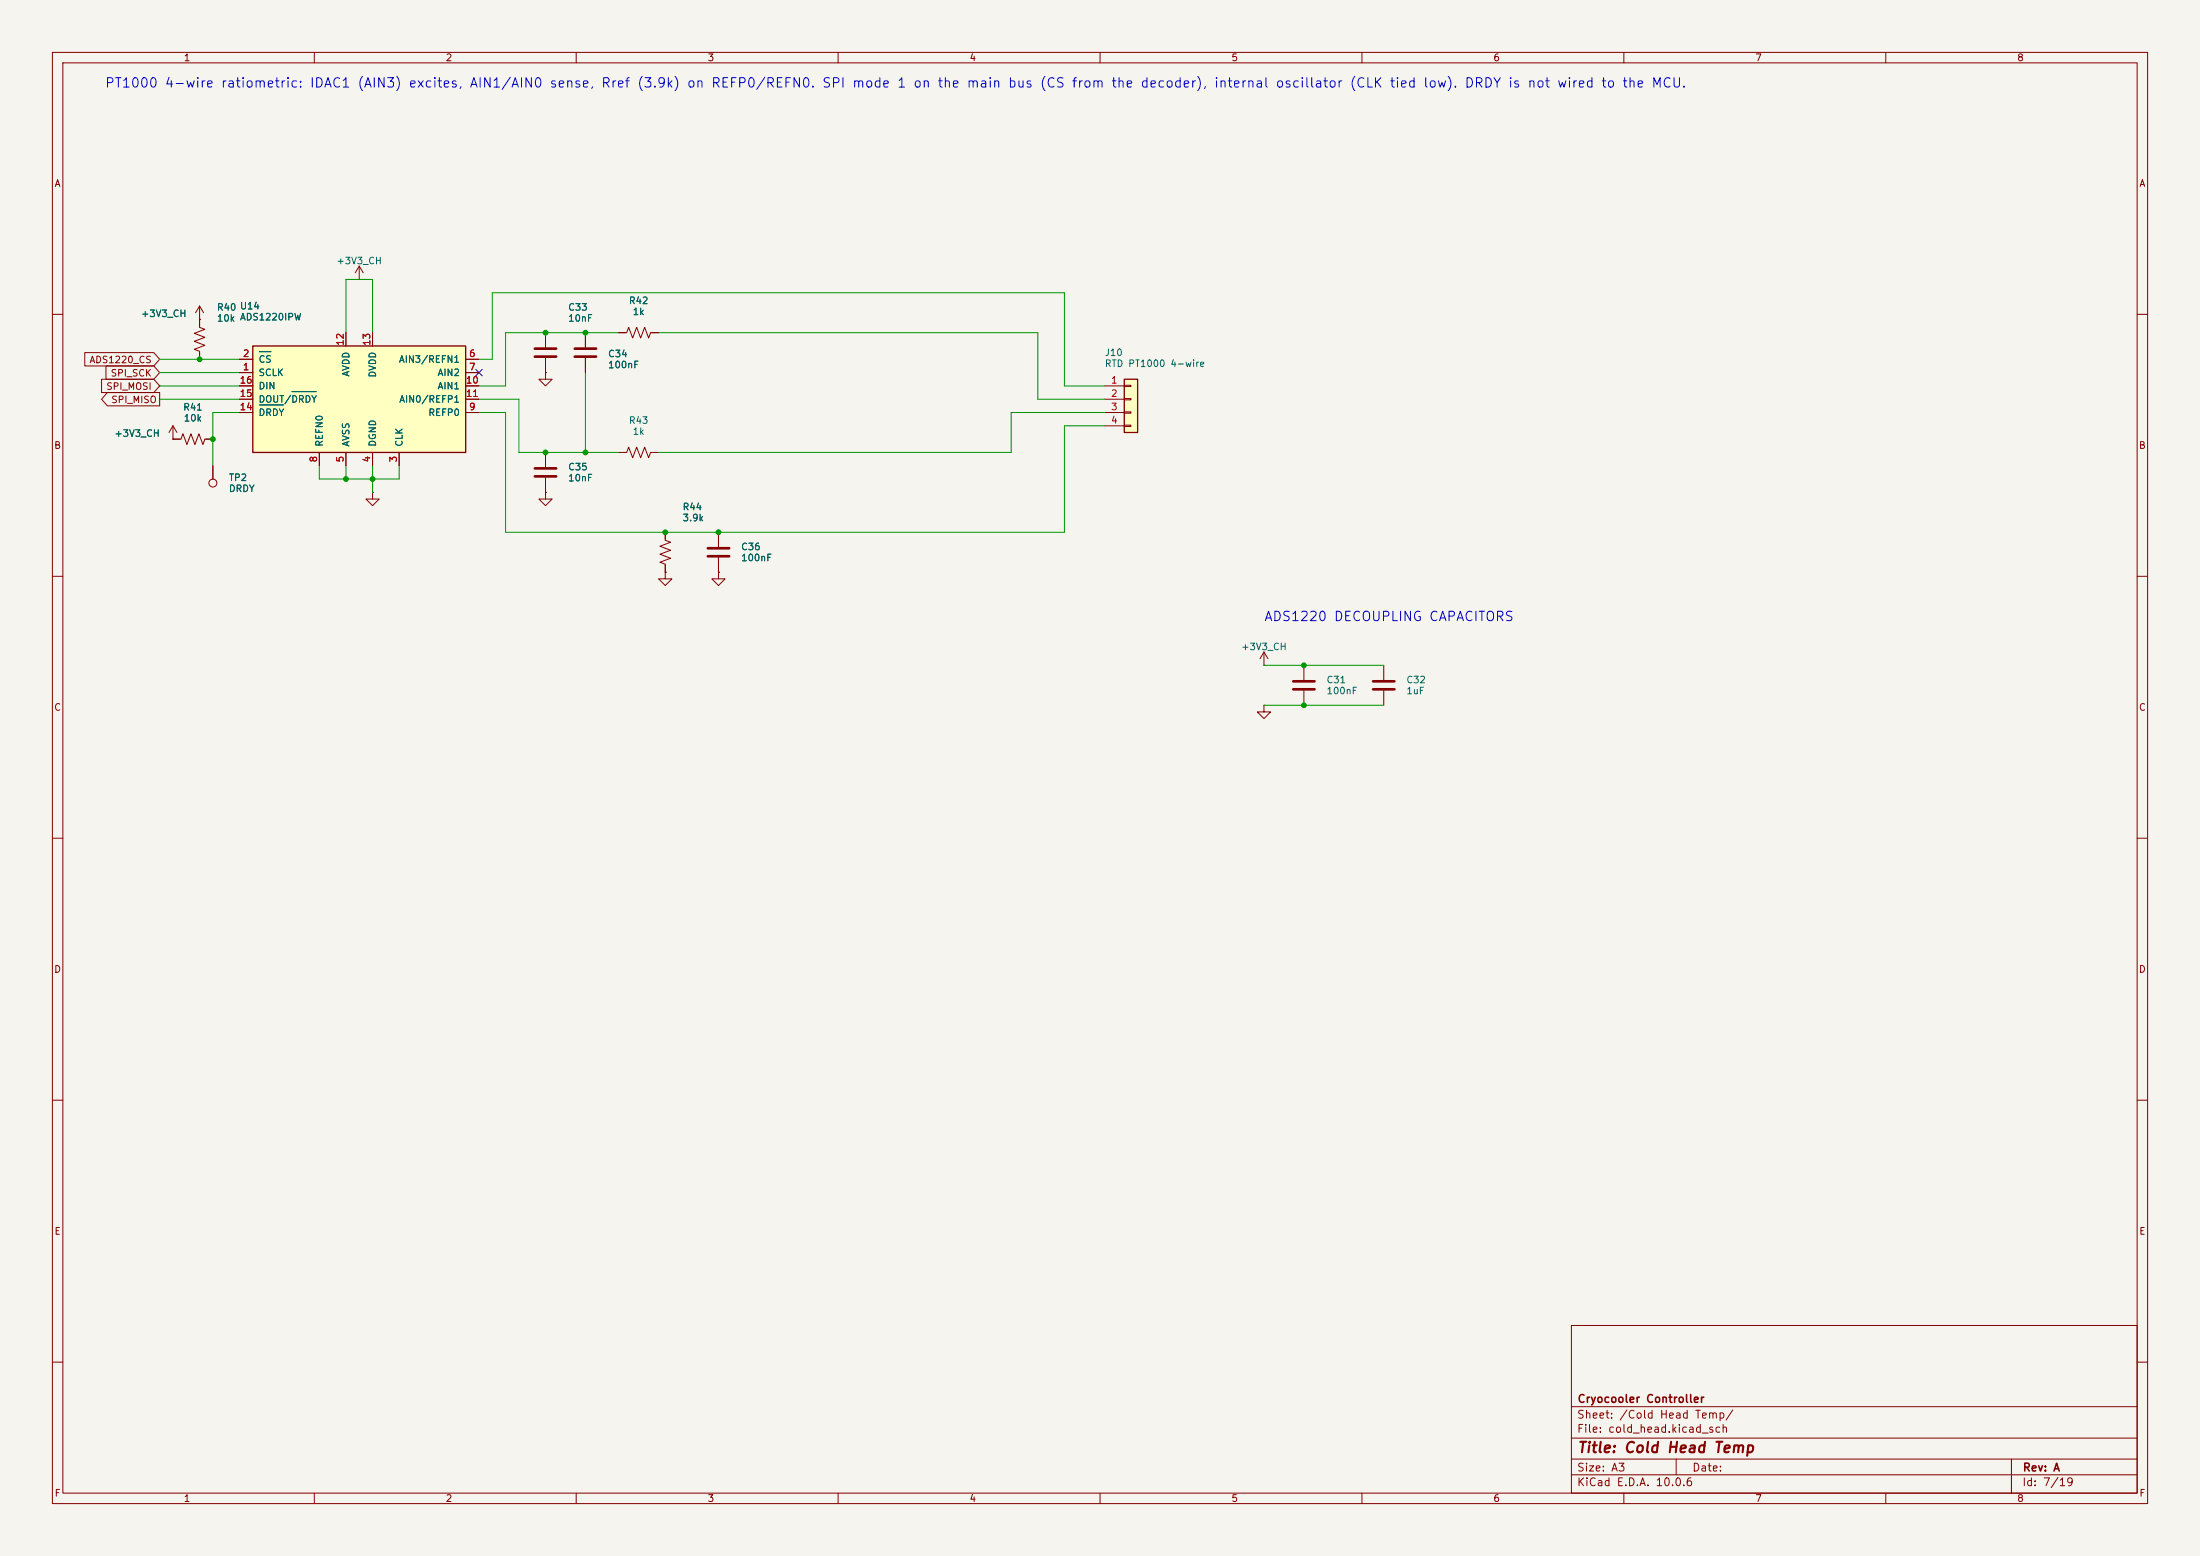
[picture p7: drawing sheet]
(kicad_sch
 (version 20260306)
 (generator "eeschema")
 (generator_version "10.0")
 (paper "A3")
 (title_block
  (title "Cold Head Temp")
  (rev "A")
  (company "Cryocooler Controller"))
 (lib_symbols
  (symbol "Connector:TestPoint"
   (pin_numbers (hide yes))
   (pin_names
    (offset 0.762) (hide yes)) (exclude_from_sim no) (in_bom yes) (on_board yes)
   (in_pos_files yes)
   (duplicate_pin_numbers_are_jumpers no)
   (property "Reference" "TP" (at 0 6.858 0) (show_name no) (do_not_autoplace no) (effects (font (size 1.27 1.27))))
   (property "Value" "TestPoint" (at 0 5.08 0) (show_name no) (do_not_autoplace no) (effects (font (size 1.27 1.27))))
   (property "Footprint" "" (at 5.08 0 0) (show_name no) (do_not_autoplace no) (hide yes) (effects (font (size 1.27 1.27))))
   (property "Datasheet" "" (at 5.08 0 0) (show_name no) (do_not_autoplace no) (hide yes) (effects (font (size 1.27 1.27))))
   (property "Description" "test point" (at 0 0 0) (show_name no) (do_not_autoplace no) (hide yes) (effects (font (size 1.27 1.27))))
   (symbol "TestPoint_0_1"
    (circle (center 0 3.302) (radius 0.762) (stroke (width 0) (type default)) (fill (type none))))
   (symbol "TestPoint_1_1"
    (pin passive line (at 0 0 90) (length 2.54) (name "1" (effects (font (size 1.27 1.27)))) (number "1" (effects (font (size 1.27 1.27))))))
   (embedded_fonts no))
  (symbol "Connector_Generic:Conn_01x04"
   (pin_names
    (offset 1.016) (hide yes)) (exclude_from_sim no) (in_bom yes) (on_board yes)
   (in_pos_files yes)
   (duplicate_pin_numbers_are_jumpers no)
   (property "Reference" "J" (at 0 5.08 0) (show_name no) (do_not_autoplace no) (effects (font (size 1.27 1.27))))
   (property "Value" "Conn_01x04" (at 0 -7.62 0) (show_name no) (do_not_autoplace no) (effects (font (size 1.27 1.27))))
   (property "Footprint" "" (at 0 0 0) (show_name no) (do_not_autoplace no) (hide yes) (effects (font (size 1.27 1.27))))
   (property "Datasheet" "" (at 0 0 0) (show_name no) (do_not_autoplace no) (hide yes) (effects (font (size 1.27 1.27))))
   (property "Description" "Generic connector, single row, 01x04, script generated (kicad-library-utils/schlib/autogen/connector/)" (at 0 0 0) (show_name no) (do_not_autoplace no) (hide yes) (effects (font (size 1.27 1.27))))
   (symbol "Conn_01x04_1_1"
    (rectangle (start -1.27 3.81) (end 1.27 -6.35) (stroke (width 0.254) (type default)) (fill (type background)))
    (rectangle (start -1.27 2.667) (end 0 2.413) (stroke (width 0.1524) (type default)) (fill (type none)))
    (rectangle (start -1.27 0.127) (end 0 -0.127) (stroke (width 0.1524) (type default)) (fill (type none)))
    (rectangle (start -1.27 -2.413) (end 0 -2.667) (stroke (width 0.1524) (type default)) (fill (type none)))
    (rectangle (start -1.27 -4.953) (end 0 -5.207) (stroke (width 0.1524) (type default)) (fill (type none)))
    (pin passive line (at -5.08 2.54 0) (length 3.81) (name "Pin_1" (effects (font (size 1.27 1.27)))) (number "1" (effects (font (size 1.27 1.27)))))
    (pin passive line (at -5.08 0 0) (length 3.81) (name "Pin_2" (effects (font (size 1.27 1.27)))) (number "2" (effects (font (size 1.27 1.27)))))
    (pin passive line (at -5.08 -2.54 0) (length 3.81) (name "Pin_3" (effects (font (size 1.27 1.27)))) (number "3" (effects (font (size 1.27 1.27)))))
    (pin passive line (at -5.08 -5.08 0) (length 3.81) (name "Pin_4" (effects (font (size 1.27 1.27)))) (number "4" (effects (font (size 1.27 1.27))))))
   (embedded_fonts no))
  (symbol "Device:C"
   (pin_numbers (hide yes))
   (pin_names
    (offset 0.254)) (exclude_from_sim no) (in_bom yes) (on_board yes)
   (in_pos_files yes)
   (duplicate_pin_numbers_are_jumpers no)
   (property "Reference" "C" (at 0.635 2.54 0) (show_name no) (do_not_autoplace no) (effects (font (size 1.27 1.27)) (justify left)))
   (property "Value" "C" (at 0.635 -2.54 0) (show_name no) (do_not_autoplace no) (effects (font (size 1.27 1.27)) (justify left)))
   (property "Footprint" "" (at 0.9652 -3.81 0) (show_name no) (do_not_autoplace no) (hide yes) (effects (font (size 1.27 1.27))))
   (property "Datasheet" "" (at 0 0 0) (show_name no) (do_not_autoplace no) (hide yes) (effects (font (size 1.27 1.27))))
   (property "Description" "Unpolarized capacitor" (at 0 0 0) (show_name no) (do_not_autoplace no) (hide yes) (effects (font (size 1.27 1.27))))
   (symbol "C_0_1"
    (polyline (pts (xy -2.032 0.762) (xy 2.032 0.762)) (stroke (width 0.508) (type default)) (fill (type none)))
    (polyline (pts (xy -2.032 -0.762) (xy 2.032 -0.762)) (stroke (width 0.508) (type default)) (fill (type none))))
   (symbol "C_1_1"
    (pin passive line (at 0 3.81 270) (length 2.794) (name "" (effects (font (size 1.27 1.27)))) (number "1" (effects (font (size 1.27 1.27)))))
    (pin passive line (at 0 -3.81 90) (length 2.794) (name "" (effects (font (size 1.27 1.27)))) (number "2" (effects (font (size 1.27 1.27))))))
   (embedded_fonts no))
  (symbol "Device:R_US"
   (pin_numbers (hide yes))
   (pin_names
    (offset 0)) (exclude_from_sim no) (in_bom yes) (on_board yes)
   (in_pos_files yes)
   (duplicate_pin_numbers_are_jumpers no)
   (property "Reference" "R" (at 2.54 0 90) (show_name no) (do_not_autoplace no) (effects (font (size 1.27 1.27))))
   (property "Value" "R_US" (at -2.54 0 90) (show_name no) (do_not_autoplace no) (effects (font (size 1.27 1.27))))
   (property "Footprint" "" (at 1.016 -0.254 90) (show_name no) (do_not_autoplace no) (hide yes) (effects (font (size 1.27 1.27))))
   (property "Datasheet" "" (at 0 0 0) (show_name no) (do_not_autoplace no) (hide yes) (effects (font (size 1.27 1.27))))
   (property "Description" "Resistor, US symbol" (at 0 0 0) (show_name no) (do_not_autoplace no) (hide yes) (effects (font (size 1.27 1.27))))
   (symbol "R_US_0_1"
    (polyline (pts (xy 0 2.286) (xy 0 2.54)) (stroke (width 0) (type default)) (fill (type none)))
    (polyline (pts (xy 0 2.286) (xy 1.016 1.905) (xy 0 1.524) (xy -1.016 1.143) (xy 0 0.762)) (stroke (width 0) (type default)) (fill (type none)))
    (polyline (pts (xy 0 0.762) (xy 1.016 0.381) (xy 0 0) (xy -1.016 -0.381) (xy 0 -0.762)) (stroke (width 0) (type default)) (fill (type none)))
    (polyline (pts (xy 0 -0.762) (xy 1.016 -1.143) (xy 0 -1.524) (xy -1.016 -1.905) (xy 0 -2.286)) (stroke (width 0) (type default)) (fill (type none)))
    (polyline (pts (xy 0 -2.286) (xy 0 -2.54)) (stroke (width 0) (type default)) (fill (type none))))
   (symbol "R_US_1_1"
    (pin passive line (at 0 3.81 270) (length 1.27) (name "" (effects (font (size 1.27 1.27)))) (number "1" (effects (font (size 1.27 1.27)))))
    (pin passive line (at 0 -3.81 90) (length 1.27) (name "" (effects (font (size 1.27 1.27)))) (number "2" (effects (font (size 1.27 1.27))))))
   (embedded_fonts no))
  (symbol "cryocooler:ADS1220IPW"
   (pin_names
    (offset 1.016)) (exclude_from_sim no) (in_bom yes) (on_board yes)
   (in_pos_files yes)
   (duplicate_pin_numbers_are_jumpers no)
   (property "Reference" "U" (at 20.32 12.7 0) (show_name no) (do_not_autoplace no) (effects (font (size 1.27 1.27)) (justify left)))
   (property "Value" "ADS1220IPW" (at -20.32 12.7 0) (show_name no) (do_not_autoplace no) (effects (font (size 1.27 1.27)) (justify left)))
   (property "Footprint" "Package_SO:TSSOP-16_4.4x5mm_P0.65mm" (at 0 0 0) (show_name no) (do_not_autoplace no) (hide yes) (effects (font (size 1.27 1.27))))
   (property "Datasheet" "https://www.ti.com/lit/ds/symlink/ads1220.pdf" (at 0 0 0) (show_name no) (do_not_autoplace no) (hide yes) (effects (font (size 1.27 1.27))))
   (property "Description" "TI 24-bit, 2-kSPS, 4-channel delta-sigma ADC with SPI, PGA and IDACs, TSSOP-16" (at 0 0 0) (show_name no) (do_not_autoplace no) (hide yes) (effects (font (size 1.27 1.27))))
   (symbol "ADS1220IPW_0_1"
    (rectangle (start -20.32 10.16) (end 20.32 -10.16) (stroke (width 0.254) (type default)) (fill (type background))))
   (symbol "ADS1220IPW_1_1"
    (pin input line (at -22.86 5.08 0) (length 2.54) (name "SCLK" (effects (font (size 1.27 1.27)))) (number "1" (effects (font (size 1.27 1.27)))))
    (pin input line (at -22.86 7.62 0) (length 2.54) (name "~{CS}" (effects (font (size 1.27 1.27)))) (number "2" (effects (font (size 1.27 1.27)))))
    (pin input line (at 7.62 -12.7 90) (length 2.54) (name "CLK" (effects (font (size 1.27 1.27)))) (number "3" (effects (font (size 1.27 1.27)))))
    (pin power_in line (at 2.54 -12.7 90) (length 2.54) (name "DGND" (effects (font (size 1.27 1.27)))) (number "4" (effects (font (size 1.27 1.27)))))
    (pin power_in line (at -2.54 -12.7 90) (length 2.54) (name "AVSS" (effects (font (size 1.27 1.27)))) (number "5" (effects (font (size 1.27 1.27)))))
    (pin passive line (at 22.86 7.62 180) (length 2.54) (name "AIN3/REFN1" (effects (font (size 1.27 1.27)))) (number "6" (effects (font (size 1.27 1.27)))))
    (pin passive line (at 22.86 5.08 180) (length 2.54) (name "AIN2" (effects (font (size 1.27 1.27)))) (number "7" (effects (font (size 1.27 1.27)))))
    (pin input line (at -7.62 -12.7 90) (length 2.54) (name "REFN0" (effects (font (size 1.27 1.27)))) (number "8" (effects (font (size 1.27 1.27)))))
    (pin input line (at 22.86 -2.54 180) (length 2.54) (name "REFP0" (effects (font (size 1.27 1.27)))) (number "9" (effects (font (size 1.27 1.27)))))
    (pin passive line (at 22.86 2.54 180) (length 2.54) (name "AIN1" (effects (font (size 1.27 1.27)))) (number "10" (effects (font (size 1.27 1.27)))))
    (pin passive line (at 22.86 0 180) (length 2.54) (name "AIN0/REFP1" (effects (font (size 1.27 1.27)))) (number "11" (effects (font (size 1.27 1.27)))))
    (pin power_in line (at -2.54 12.7 270) (length 2.54) (name "AVDD" (effects (font (size 1.27 1.27)))) (number "12" (effects (font (size 1.27 1.27)))))
    (pin power_in line (at 2.54 12.7 270) (length 2.54) (name "DVDD" (effects (font (size 1.27 1.27)))) (number "13" (effects (font (size 1.27 1.27)))))
    (pin output line (at -22.86 -2.54 0) (length 2.54) (name "~{DRDY}" (effects (font (size 1.27 1.27)))) (number "14" (effects (font (size 1.27 1.27)))))
    (pin tri_state line (at -22.86 0 0) (length 2.54) (name "DOUT/~{DRDY}" (effects (font (size 1.27 1.27)))) (number "15" (effects (font (size 1.27 1.27)))))
    (pin input line (at -22.86 2.54 0) (length 2.54) (name "DIN" (effects (font (size 1.27 1.27)))) (number "16" (effects (font (size 1.27 1.27))))))
   (embedded_fonts no))
  (symbol "power:+3V3"
   (power global)
   (pin_numbers (hide yes))
   (pin_names
    (offset 0) (hide yes)) (exclude_from_sim no) (in_bom yes) (on_board yes)
   (in_pos_files yes)
   (duplicate_pin_numbers_are_jumpers no)
   (property "Reference" "#PWR" (at 0 -3.81 0) (show_name no) (do_not_autoplace no) (hide yes) (effects (font (size 1.27 1.27))))
   (property "Value" "+3V3" (at 0 3.556 0) (show_name no) (do_not_autoplace no) (effects (font (size 1.27 1.27))))
   (property "Footprint" "" (at 0 0 0) (show_name no) (do_not_autoplace no) (hide yes) (effects (font (size 1.27 1.27))))
   (property "Datasheet" "" (at 0 0 0) (show_name no) (do_not_autoplace no) (hide yes) (effects (font (size 1.27 1.27))))
   (property "Description" "Power symbol creates a global label with name \"+3V3\"" (at 0 0 0) (show_name no) (do_not_autoplace no) (hide yes) (effects (font (size 1.27 1.27))))
   (symbol "+3V3_0_1"
    (polyline (pts (xy -0.762 1.27) (xy 0 2.54)) (stroke (width 0) (type default)) (fill (type none)))
    (polyline (pts (xy 0 2.54) (xy 0.762 1.27)) (stroke (width 0) (type default)) (fill (type none)))
    (polyline (pts (xy 0 0) (xy 0 2.54)) (stroke (width 0) (type default)) (fill (type none))))
   (symbol "+3V3_1_1"
    (pin power_in line (at 0 0 90) (length 0) (name "" (effects (font (size 1.27 1.27)))) (number "1" (effects (font (size 1.27 1.27))))))
   (embedded_fonts no))
  (symbol "power:GND"
   (power global)
   (pin_numbers (hide yes))
   (pin_names
    (offset 0) (hide yes)) (exclude_from_sim no) (in_bom yes) (on_board yes)
   (in_pos_files yes)
   (duplicate_pin_numbers_are_jumpers no)
   (property "Reference" "#PWR" (at 0 -6.35 0) (show_name no) (do_not_autoplace no) (hide yes) (effects (font (size 1.27 1.27))))
   (property "Value" "GND" (at 0 -3.81 0) (show_name no) (do_not_autoplace no) (effects (font (size 1.27 1.27))))
   (property "Footprint" "" (at 0 0 0) (show_name no) (do_not_autoplace no) (hide yes) (effects (font (size 1.27 1.27))))
   (property "Datasheet" "" (at 0 0 0) (show_name no) (do_not_autoplace no) (hide yes) (effects (font (size 1.27 1.27))))
   (property "Description" "Power symbol creates a global label with name \"GND\" , ground" (at 0 0 0) (show_name no) (do_not_autoplace no) (hide yes) (effects (font (size 1.27 1.27))))
   (symbol "GND_0_1"
    (polyline (pts (xy 0 0) (xy 0 -1.27) (xy 1.27 -1.27) (xy 0 -2.54) (xy -1.27 -1.27) (xy 0 -1.27)) (stroke (width 0) (type default)) (fill (type none))))
   (symbol "GND_1_1"
    (pin power_in line (at 0 0 270) (length 0) (name "" (effects (font (size 1.27 1.27)))) (number "1" (effects (font (size 1.27 1.27))))))
   (embedded_fonts no)))
 (text "ADS1220 DECOUPLING CAPACITORS"
  (exclude_from_sim no)
  (at 241.3 116.84 0)
  (effects (font (size 1.8 1.8)) (justify left top)))
 (text "PT1000 4-wire ratiometric: IDAC1 (AIN3) excites, AIN1/AIN0 sense, Rref (3.9k) on REFP0/REFN0. SPI mode 1 on the main bus (CS from the decoder), internal oscillator (CLK tied low). DRDY is not wired to the MCU."
  (exclude_from_sim no)
  (at 20 15 0)
  (effects (font (size 1.8 1.8)) (justify left top)))
 (junction
  (at 248.92 127)
  (diameter 0)
  (color 0 0 0 0))
 (junction
  (at 104.14 63.5)
  (diameter 0)
  (color 0 0 0 0))
 (junction
  (at 66.04 91.44)
  (diameter 0)
  (color 0 0 0 0))
 (junction
  (at 127 101.6)
  (diameter 0)
  (color 0 0 0 0))
 (junction
  (at 137.16 101.6)
  (diameter 0)
  (color 0 0 0 0))
 (junction
  (at 104.14 86.36)
  (diameter 0)
  (color 0 0 0 0))
 (junction
  (at 71.12 91.44)
  (diameter 0)
  (color 0 0 0 0))
 (junction
  (at 111.76 86.36)
  (diameter 0)
  (color 0 0 0 0))
 (junction
  (at 40.64 83.82)
  (diameter 0)
  (color 0 0 0 0))
 (junction
  (at 248.92 134.62)
  (diameter 0)
  (color 0 0 0 0))
 (junction
  (at 38.1 68.58)
  (diameter 0)
  (color 0 0 0 0))
 (junction
  (at 111.76 63.5)
  (diameter 0)
  (color 0 0 0 0))
 (no_connect
  (at 91.44 71.12))
 (wire
  (pts (xy 137.16 101.6) (xy 203.2 101.6))
  (stroke (width 0) (type default)))
 (wire
  (pts (xy 193.04 78.74) (xy 193.04 86.36))
  (stroke (width 0) (type default)))
 (wire
  (pts (xy 96.52 101.6) (xy 127 101.6))
  (stroke (width 0) (type default)))
 (wire
  (pts (xy 125.73 86.36) (xy 193.04 86.36))
  (stroke (width 0) (type default)))
 (wire
  (pts (xy 66.04 53.34) (xy 66.04 63.5))
  (stroke (width 0) (type default)))
 (wire
  (pts (xy 93.98 55.88) (xy 203.2 55.88))
  (stroke (width 0) (type default)))
 (wire
  (pts (xy 40.64 78.74) (xy 40.64 83.82))
  (stroke (width 0) (type default)))
 (wire
  (pts (xy 30.48 73.66) (xy 45.72 73.66))
  (stroke (width 0) (type default)))
 (wire
  (pts (xy 99.06 76.2) (xy 99.06 86.36))
  (stroke (width 0) (type default)))
 (wire
  (pts (xy 68.58 53.34) (xy 71.12 53.34))
  (stroke (width 0) (type default)))
 (wire
  (pts (xy 30.48 76.2) (xy 45.72 76.2))
  (stroke (width 0) (type default)))
 (wire
  (pts (xy 91.44 78.74) (xy 96.52 78.74))
  (stroke (width 0) (type default)))
 (wire
  (pts (xy 60.96 91.44) (xy 76.2 91.44))
  (stroke (width 0) (type default)))
 (wire
  (pts (xy 96.52 78.74) (xy 96.52 101.6))
  (stroke (width 0) (type default)))
 (wire
  (pts (xy 60.96 88.9) (xy 60.96 91.44))
  (stroke (width 0) (type default)))
 (wire
  (pts (xy 248.92 134.62) (xy 264.16 134.62))
  (stroke (width 0) (type default)))
 (wire
  (pts (xy 241.3 127) (xy 248.92 127))
  (stroke (width 0) (type default)))
 (wire
  (pts (xy 203.2 81.28) (xy 210.82 81.28))
  (stroke (width 0) (type default)))
 (wire
  (pts (xy 66.04 53.34) (xy 68.58 53.34))
  (stroke (width 0) (type default)))
 (wire
  (pts (xy 111.76 63.5) (xy 118.11 63.5))
  (stroke (width 0) (type default)))
 (wire
  (pts (xy 93.98 55.88) (xy 93.98 68.58))
  (stroke (width 0) (type default)))
 (wire
  (pts (xy 99.06 86.36) (xy 104.14 86.36))
  (stroke (width 0) (type default)))
 (wire
  (pts (xy 203.2 73.66) (xy 210.82 73.66))
  (stroke (width 0) (type default)))
 (wire
  (pts (xy 203.2 55.88) (xy 203.2 73.66))
  (stroke (width 0) (type default)))
 (wire
  (pts (xy 96.52 63.5) (xy 96.52 73.66))
  (stroke (width 0) (type default)))
 (wire
  (pts (xy 91.44 68.58) (xy 93.98 68.58))
  (stroke (width 0) (type default)))
 (wire
  (pts (xy 40.64 83.82) (xy 40.64 88.9))
  (stroke (width 0) (type default)))
 (wire
  (pts (xy 193.04 78.74) (xy 210.82 78.74))
  (stroke (width 0) (type default)))
 (wire
  (pts (xy 71.12 53.34) (xy 71.12 63.5))
  (stroke (width 0) (type default)))
 (wire
  (pts (xy 76.2 88.9) (xy 76.2 91.44))
  (stroke (width 0) (type default)))
 (wire
  (pts (xy 66.04 88.9) (xy 66.04 91.44))
  (stroke (width 0) (type default)))
 (wire
  (pts (xy 38.1 68.58) (xy 45.72 68.58))
  (stroke (width 0) (type default)))
 (wire
  (pts (xy 91.44 73.66) (xy 96.52 73.66))
  (stroke (width 0) (type default)))
 (wire
  (pts (xy 71.12 91.44) (xy 71.12 93.98))
  (stroke (width 0) (type default)))
 (wire
  (pts (xy 30.48 68.58) (xy 38.1 68.58))
  (stroke (width 0) (type default)))
 (wire
  (pts (xy 104.14 86.36) (xy 118.11 86.36))
  (stroke (width 0) (type default)))
 (wire
  (pts (xy 127 101.6) (xy 137.16 101.6))
  (stroke (width 0) (type default)))
 (wire
  (pts (xy 96.52 63.5) (xy 104.14 63.5))
  (stroke (width 0) (type default)))
 (wire
  (pts (xy 125.73 63.5) (xy 198.12 63.5))
  (stroke (width 0) (type default)))
 (wire
  (pts (xy 198.12 63.5) (xy 198.12 76.2))
  (stroke (width 0) (type default)))
 (wire
  (pts (xy 203.2 81.28) (xy 203.2 101.6))
  (stroke (width 0) (type default)))
 (wire
  (pts (xy 198.12 76.2) (xy 210.82 76.2))
  (stroke (width 0) (type default)))
 (wire
  (pts (xy 241.3 134.62) (xy 248.92 134.62))
  (stroke (width 0) (type default)))
 (wire
  (pts (xy 40.64 78.74) (xy 45.72 78.74))
  (stroke (width 0) (type default)))
 (wire
  (pts (xy 91.44 76.2) (xy 99.06 76.2))
  (stroke (width 0) (type default)))
 (wire
  (pts (xy 248.92 127) (xy 264.16 127))
  (stroke (width 0) (type default)))
 (wire
  (pts (xy 30.48 71.12) (xy 45.72 71.12))
  (stroke (width 0) (type default)))
 (wire
  (pts (xy 104.14 63.5) (xy 111.76 63.5))
  (stroke (width 0) (type default)))
 (wire
  (pts (xy 71.12 88.9) (xy 71.12 91.44))
  (stroke (width 0) (type default)))
 (wire
  (pts (xy 111.76 71.12) (xy 111.76 86.36))
  (stroke (width 0) (type default)))
 (global_label "SPI_MISO"
  (shape output)
  (at 30.48 76.2 180)
  (fields_autoplaced yes)
  (effects (font (size 1.27 1.27)) (justify right))
  (property "Intersheetrefs" "${INTERSHEET_REFS}" (at 30.48 76.2 0) (hide yes) (show_name no) (do_not_autoplace no) (effects (font (size 1.27 1.27)) (justify right))))
 (global_label "SPI_MOSI"
  (shape input)
  (at 30.48 73.66 180)
  (fields_autoplaced yes)
  (effects (font (size 1.27 1.27)) (justify right))
  (property "Intersheetrefs" "${INTERSHEET_REFS}" (at 30.48 73.66 0) (hide yes) (show_name no) (do_not_autoplace no) (effects (font (size 1.27 1.27)) (justify right))))
 (global_label "ADS1220_CS"
  (shape input)
  (at 30.48 68.58 180)
  (fields_autoplaced yes)
  (effects (font (size 1.27 1.27)) (justify right))
  (property "Intersheetrefs" "${INTERSHEET_REFS}" (at 30.48 68.58 0) (hide yes) (show_name no) (do_not_autoplace no) (effects (font (size 1.27 1.27)) (justify right))))
 (global_label "SPI_SCK"
  (shape input)
  (at 30.48 71.12 180)
  (fields_autoplaced yes)
  (effects (font (size 1.27 1.27)) (justify right))
  (property "Intersheetrefs" "${INTERSHEET_REFS}" (at 30.48 71.12 0) (hide yes) (show_name no) (do_not_autoplace no) (effects (font (size 1.27 1.27)) (justify right))))
 (symbol
  (lib_id "Device:C")
  (at 264.16 130.81 0)
  (unit 1)
  (body_style 1)
  (exclude_from_sim no)
  (in_bom yes)
  (on_board yes)
  (in_pos_files yes)
  (dnp no)
  (property "Reference" "C32" (at 268.392 129.76 0) (show_name no) (do_not_autoplace no) (effects (font (size 1.27 1.27)) (justify left)))
  (property "Value" "1uF" (at 268.392 131.86 0) (show_name no) (do_not_autoplace no) (effects (font (size 1.27 1.27)) (justify left)))
  (property "Footprint" "Capacitor_SMD:C_0603_1608Metric" (at 264.16 130.81 0) (hide yes) (show_name no) (do_not_autoplace no) (effects (font (size 1.27 1.27))))
  (property "Datasheet" "https://www.digikey.com/en/products/result?keywords=CL10A105KB8NNNC" (at 264.16 130.81 0) (hide yes) (show_name no) (do_not_autoplace no) (effects (font (size 1.27 1.27))))
  (property "Description" "Unpolarized capacitor" (at 264.16 130.81 0) (hide yes) (show_name no) (do_not_autoplace no) (effects (font (size 1.27 1.27))))
  (property "Product" "https://www.digikey.com/en/products/result?keywords=CL10A105KB8NNNC" (at 264.16 130.81 0) (hide yes) (show_name no) (do_not_autoplace no) (effects (font (size 1.27 1.27))))
  (pin "1")
  (pin "2"))
 (symbol
  (lib_id "power:+3V3")
  (at 33.02 83.82 0)
  (unit 1)
  (body_style 1)
  (exclude_from_sim no)
  (in_bom no)
  (on_board no)
  (in_pos_files yes)
  (dnp no)
  (property "Reference" "#PWR130" (at 33.02 83.82 0) (hide yes) (show_name no) (do_not_autoplace no) (effects (font (size 1.27 1.27))))
  (property "Value" "+3V3_CH" (at 30.62 82.72 0) (show_name no) (do_not_autoplace no) (effects (font (size 1.27 1.27)) (justify right)))
  (property "Footprint" "" (at 33.02 83.82 0) (hide yes) (show_name no) (do_not_autoplace no) (effects (font (size 1.27 1.27))))
  (property "Datasheet" "" (at 33.02 83.82 0) (hide yes) (show_name no) (do_not_autoplace no) (effects (font (size 1.27 1.27))))
  (property "Description" "Power symbol creates a global label with name \\\"+3V3\\\"" (at 33.02 83.82 0) (hide yes) (show_name no) (do_not_autoplace no) (effects (font (size 1.27 1.27))))
  (pin "1"))
 (symbol
  (lib_id "Device:C")
  (at 137.16 105.41 0)
  (unit 1)
  (body_style 1)
  (exclude_from_sim no)
  (in_bom yes)
  (on_board yes)
  (in_pos_files yes)
  (dnp no)
  (property "Reference" "C36" (at 141.392 104.36 0) (show_name no) (do_not_autoplace no) (effects (font (size 1.27 1.27)) (justify left)))
  (property "Value" "100nF" (at 141.392 106.46 0) (show_name no) (do_not_autoplace no) (effects (font (size 1.27 1.27)) (justify left)))
  (property "Footprint" "Capacitor_SMD:C_0402_1005Metric" (at 137.16 105.41 0) (hide yes) (show_name no) (do_not_autoplace no) (effects (font (size 1.27 1.27))))
  (property "Datasheet" "https://www.digikey.com/en/products/result?keywords=CL05B104KB54PNC" (at 137.16 105.41 0) (hide yes) (show_name no) (do_not_autoplace no) (effects (font (size 1.27 1.27))))
  (property "Description" "Unpolarized capacitor" (at 137.16 105.41 0) (hide yes) (show_name no) (do_not_autoplace no) (effects (font (size 1.27 1.27))))
  (property "Product" "https://www.digikey.com/en/products/result?keywords=CL05B104KB54PNC" (at 137.16 105.41 0) (hide yes) (show_name no) (do_not_autoplace no) (effects (font (size 1.27 1.27))))
  (pin "1")
  (pin "2"))
 (symbol
  (lib_id "Device:R_US")
  (at 38.1 64.77 0)
  (unit 1)
  (body_style 1)
  (exclude_from_sim no)
  (in_bom yes)
  (on_board yes)
  (in_pos_files yes)
  (dnp no)
  (property "Reference" "R40" (at 41.316 58.64 0) (show_name no) (do_not_autoplace no) (effects (font (size 1.27 1.27)) (justify left)))
  (property "Value" "10k" (at 41.316 60.74 0) (show_name no) (do_not_autoplace no) (effects (font (size 1.27 1.27)) (justify left)))
  (property "Footprint" "Resistor_SMD:R_0402_1005Metric" (at 38.1 64.77 0) (hide yes) (show_name no) (do_not_autoplace no) (effects (font (size 1.27 1.27))))
  (property "Datasheet" "https://www.digikey.com/en/products/result?keywords=RC0402FR-0710KL" (at 38.1 64.77 0) (hide yes) (show_name no) (do_not_autoplace no) (effects (font (size 1.27 1.27))))
  (property "Description" "Resistor, US symbol" (at 38.1 64.77 0) (hide yes) (show_name no) (do_not_autoplace no) (effects (font (size 1.27 1.27))))
  (property "Product" "https://www.digikey.com/en/products/result?keywords=RC0402FR-0710KL" (at 38.1 64.77 0) (hide yes) (show_name no) (do_not_autoplace no) (effects (font (size 1.27 1.27))))
  (pin "1")
  (pin "2"))
 (symbol
  (lib_id "power:GND")
  (at 137.16 109.22 0)
  (unit 1)
  (body_style 1)
  (exclude_from_sim no)
  (in_bom no)
  (on_board no)
  (in_pos_files yes)
  (dnp no)
  (property "Reference" "#PWR134" (at 137.16 109.22 0) (hide yes) (show_name no) (do_not_autoplace no) (effects (font (size 1.27 1.27))))
  (property "Value" "GND" (at 137.16 109.22 0) (hide yes) (show_name no) (do_not_autoplace no) (effects (font (size 1.27 1.27))))
  (property "Footprint" "" (at 137.16 109.22 0) (hide yes) (show_name no) (do_not_autoplace no) (effects (font (size 1.27 1.27))))
  (property "Datasheet" "" (at 137.16 109.22 0) (hide yes) (show_name no) (do_not_autoplace no) (effects (font (size 1.27 1.27))))
  (property "Description" "Power symbol creates a global label with name \\\"GND\\\" , ground" (at 137.16 109.22 0) (hide yes) (show_name no) (do_not_autoplace no) (effects (font (size 1.27 1.27))))
  (pin "1"))
 (symbol
  (lib_id "Device:C")
  (at 104.14 67.31 0)
  (unit 1)
  (body_style 1)
  (exclude_from_sim no)
  (in_bom yes)
  (on_board yes)
  (in_pos_files yes)
  (dnp no)
  (property "Reference" "C33" (at 108.372 58.64 0) (show_name no) (do_not_autoplace no) (effects (font (size 1.27 1.27)) (justify left)))
  (property "Value" "10nF" (at 108.372 60.74 0) (show_name no) (do_not_autoplace no) (effects (font (size 1.27 1.27)) (justify left)))
  (property "Footprint" "Capacitor_SMD:C_0402_1005Metric" (at 104.14 67.31 0) (hide yes) (show_name no) (do_not_autoplace no) (effects (font (size 1.27 1.27))))
  (property "Datasheet" "https://www.digikey.com/en/products/result?keywords=CL05B103KB5NNNC" (at 104.14 67.31 0) (hide yes) (show_name no) (do_not_autoplace no) (effects (font (size 1.27 1.27))))
  (property "Description" "Unpolarized capacitor" (at 104.14 67.31 0) (hide yes) (show_name no) (do_not_autoplace no) (effects (font (size 1.27 1.27))))
  (property "Product" "https://www.digikey.com/en/products/result?keywords=CL05B103KB5NNNC" (at 104.14 67.31 0) (hide yes) (show_name no) (do_not_autoplace no) (effects (font (size 1.27 1.27))))
  (pin "1")
  (pin "2"))
 (symbol
  (lib_id "power:GND")
  (at 104.14 71.12 0)
  (unit 1)
  (body_style 1)
  (exclude_from_sim no)
  (in_bom no)
  (on_board no)
  (in_pos_files yes)
  (dnp no)
  (property "Reference" "#PWR131" (at 104.14 71.12 0) (hide yes) (show_name no) (do_not_autoplace no) (effects (font (size 1.27 1.27))))
  (property "Value" "GND" (at 104.14 71.12 0) (hide yes) (show_name no) (do_not_autoplace no) (effects (font (size 1.27 1.27))))
  (property "Footprint" "" (at 104.14 71.12 0) (hide yes) (show_name no) (do_not_autoplace no) (effects (font (size 1.27 1.27))))
  (property "Datasheet" "" (at 104.14 71.12 0) (hide yes) (show_name no) (do_not_autoplace no) (effects (font (size 1.27 1.27))))
  (property "Description" "Power symbol creates a global label with name \\\"GND\\\" , ground" (at 104.14 71.12 0) (hide yes) (show_name no) (do_not_autoplace no) (effects (font (size 1.27 1.27))))
  (pin "1"))
 (symbol
  (lib_id "power:+3V3")
  (at 241.3 127 0)
  (unit 1)
  (body_style 1)
  (exclude_from_sim no)
  (in_bom no)
  (on_board no)
  (in_pos_files yes)
  (dnp no)
  (property "Reference" "#PWR126" (at 241.3 127 0) (hide yes) (show_name no) (do_not_autoplace no) (effects (font (size 1.27 1.27))))
  (property "Value" "+3V3_CH" (at 241.3 123.444 0) (show_name no) (do_not_autoplace no) (effects (font (size 1.27 1.27))))
  (property "Footprint" "" (at 241.3 127 0) (hide yes) (show_name no) (do_not_autoplace no) (effects (font (size 1.27 1.27))))
  (property "Datasheet" "" (at 241.3 127 0) (hide yes) (show_name no) (do_not_autoplace no) (effects (font (size 1.27 1.27))))
  (property "Description" "Power symbol creates a global label with name \\\"+3V3\\\"" (at 241.3 127 0) (hide yes) (show_name no) (do_not_autoplace no) (effects (font (size 1.27 1.27))))
  (pin "1"))
 (symbol
  (lib_id "Device:R_US")
  (at 121.92 86.36 90)
  (unit 1)
  (body_style 1)
  (exclude_from_sim no)
  (in_bom yes)
  (on_board yes)
  (in_pos_files yes)
  (dnp no)
  (property "Reference" "R43" (at 121.92 80.244 270) (show_name no) (do_not_autoplace no) (effects (font (size 1.27 1.27))))
  (property "Value" "1k" (at 121.92 82.344 270) (show_name no) (do_not_autoplace no) (effects (font (size 1.27 1.27))))
  (property "Footprint" "Resistor_SMD:R_0402_1005Metric" (at 121.92 86.36 0) (hide yes) (show_name no) (do_not_autoplace no) (effects (font (size 1.27 1.27))))
  (property "Datasheet" "https://www.digikey.com/en/products/result?keywords=RC0402FR-071KL" (at 121.92 86.36 0) (hide yes) (show_name no) (do_not_autoplace no) (effects (font (size 1.27 1.27))))
  (property "Description" "Resistor, US symbol" (at 121.92 86.36 0) (hide yes) (show_name no) (do_not_autoplace no) (effects (font (size 1.27 1.27))))
  (property "Product" "https://www.digikey.com/en/products/result?keywords=RC0402FR-071KL" (at 121.92 86.36 0) (hide yes) (show_name no) (do_not_autoplace no) (effects (font (size 1.27 1.27))))
  (pin "1")
  (pin "2"))
 (symbol
  (lib_id "Device:C")
  (at 248.92 130.81 0)
  (unit 1)
  (body_style 1)
  (exclude_from_sim no)
  (in_bom yes)
  (on_board yes)
  (in_pos_files yes)
  (dnp no)
  (property "Reference" "C31" (at 253.152 129.76 0) (show_name no) (do_not_autoplace no) (effects (font (size 1.27 1.27)) (justify left)))
  (property "Value" "100nF" (at 253.152 131.86 0) (show_name no) (do_not_autoplace no) (effects (font (size 1.27 1.27)) (justify left)))
  (property "Footprint" "Capacitor_SMD:C_0402_1005Metric" (at 248.92 130.81 0) (hide yes) (show_name no) (do_not_autoplace no) (effects (font (size 1.27 1.27))))
  (property "Datasheet" "https://www.digikey.com/en/products/result?keywords=CL05B104KB54PNC" (at 248.92 130.81 0) (hide yes) (show_name no) (do_not_autoplace no) (effects (font (size 1.27 1.27))))
  (property "Description" "Unpolarized capacitor" (at 248.92 130.81 0) (hide yes) (show_name no) (do_not_autoplace no) (effects (font (size 1.27 1.27))))
  (property "Product" "https://www.digikey.com/en/products/result?keywords=CL05B104KB54PNC" (at 248.92 130.81 0) (hide yes) (show_name no) (do_not_autoplace no) (effects (font (size 1.27 1.27))))
  (pin "1")
  (pin "2"))
 (symbol
  (lib_id "power:GND")
  (at 71.12 93.98 0)
  (unit 1)
  (body_style 1)
  (exclude_from_sim no)
  (in_bom no)
  (on_board no)
  (in_pos_files yes)
  (dnp no)
  (property "Reference" "#PWR128" (at 71.12 93.98 0) (hide yes) (show_name no) (do_not_autoplace no) (effects (font (size 1.27 1.27))))
  (property "Value" "GND" (at 71.12 93.98 0) (hide yes) (show_name no) (do_not_autoplace no) (effects (font (size 1.27 1.27))))
  (property "Footprint" "" (at 71.12 93.98 0) (hide yes) (show_name no) (do_not_autoplace no) (effects (font (size 1.27 1.27))))
  (property "Datasheet" "" (at 71.12 93.98 0) (hide yes) (show_name no) (do_not_autoplace no) (effects (font (size 1.27 1.27))))
  (property "Description" "Power symbol creates a global label with name \\\"GND\\\" , ground" (at 71.12 93.98 0) (hide yes) (show_name no) (do_not_autoplace no) (effects (font (size 1.27 1.27))))
  (pin "1"))
 (symbol
  (lib_id "power:GND")
  (at 241.3 134.62 0)
  (unit 1)
  (body_style 1)
  (exclude_from_sim no)
  (in_bom no)
  (on_board no)
  (in_pos_files yes)
  (dnp no)
  (property "Reference" "#PWR127" (at 241.3 134.62 0) (hide yes) (show_name no) (do_not_autoplace no) (effects (font (size 1.27 1.27))))
  (property "Value" "GND" (at 241.3 134.62 0) (hide yes) (show_name no) (do_not_autoplace no) (effects (font (size 1.27 1.27))))
  (property "Footprint" "" (at 241.3 134.62 0) (hide yes) (show_name no) (do_not_autoplace no) (effects (font (size 1.27 1.27))))
  (property "Datasheet" "" (at 241.3 134.62 0) (hide yes) (show_name no) (do_not_autoplace no) (effects (font (size 1.27 1.27))))
  (property "Description" "Power symbol creates a global label with name \\\"GND\\\" , ground" (at 241.3 134.62 0) (hide yes) (show_name no) (do_not_autoplace no) (effects (font (size 1.27 1.27))))
  (pin "1"))
 (symbol
  (lib_id "Connector_Generic:Conn_01x04")
  (at 215.9 76.2 0)
  (unit 1)
  (body_style 1)
  (exclude_from_sim no)
  (in_bom yes)
  (on_board yes)
  (in_pos_files yes)
  (dnp no)
  (property "Reference" "J10" (at 210.82 67.29 0) (show_name no) (do_not_autoplace no) (effects (font (size 1.27 1.27)) (justify left)))
  (property "Value" "RTD PT1000 4-wire" (at 210.82 69.39 0) (show_name no) (do_not_autoplace no) (effects (font (size 1.27 1.27)) (justify left)))
  (property "Footprint" "cryocooler:Adafruit_4392_JST-PH_1x04_P2.00mm_Horizontal_SMD" (at 215.9 76.2 0) (hide yes) (show_name no) (do_not_autoplace no) (effects (font (size 1.27 1.27))))
  (property "Datasheet" "https://cdn-shop.adafruit.com/product-files/4392/4392_C13927-001_CW2001-04T-H01-BD-A.PDF" (at 215.9 76.2 0) (hide yes) (show_name no) (do_not_autoplace no) (effects (font (size 1.27 1.27))))
  (property "Description" "Generic connector, single row, 01x04, script generated (kicad-library-utils/schlib/autogen/connector/)" (at 215.9 76.2 0) (hide yes) (show_name no) (do_not_autoplace no) (effects (font (size 1.27 1.27))))
  (property "Product" "https://www.adafruit.com/product/4392" (at 215.9 76.2 0) (hide yes) (show_name no) (do_not_autoplace no) (effects (font (size 1.27 1.27))))
  (pin "1")
  (pin "2")
  (pin "3")
  (pin "4"))
 (symbol
  (lib_id "Device:R_US")
  (at 127 105.41 0)
  (unit 1)
  (body_style 1)
  (exclude_from_sim no)
  (in_bom yes)
  (on_board yes)
  (in_pos_files yes)
  (dnp no)
  (property "Reference" "R44" (at 130.216 96.74 0) (show_name no) (do_not_autoplace no) (effects (font (size 1.27 1.27)) (justify left)))
  (property "Value" "3.9k" (at 130.216 98.84 0) (show_name no) (do_not_autoplace no) (effects (font (size 1.27 1.27)) (justify left)))
  (property "Footprint" "Resistor_SMD:R_0402_1005Metric" (at 127 105.41 0) (hide yes) (show_name no) (do_not_autoplace no) (effects (font (size 1.27 1.27))))
  (property "Datasheet" "https://www.digikey.com/en/products/result?keywords=RT0402BRD073K9L" (at 127 105.41 0) (hide yes) (show_name no) (do_not_autoplace no) (effects (font (size 1.27 1.27))))
  (property "Description" "Resistor, US symbol" (at 127 105.41 0) (hide yes) (show_name no) (do_not_autoplace no) (effects (font (size 1.27 1.27))))
  (property "Product" "https://www.digikey.com/en/products/result?keywords=RT0402BRD073K9L" (at 127 105.41 0) (hide yes) (show_name no) (do_not_autoplace no) (effects (font (size 1.27 1.27))))
  (pin "1")
  (pin "2"))
 (symbol
  (lib_id "cryocooler:ADS1220IPW")
  (at 68.58 76.2 0)
  (unit 1)
  (body_style 1)
  (exclude_from_sim no)
  (in_bom yes)
  (on_board yes)
  (in_pos_files yes)
  (dnp no)
  (property "Reference" "U14" (at 45.72 58.4 0) (show_name no) (do_not_autoplace no) (effects (font (size 1.27 1.27)) (justify left)))
  (property "Value" "ADS1220IPW" (at 45.72 60.5 0) (show_name no) (do_not_autoplace no) (effects (font (size 1.27 1.27)) (justify left)))
  (property "Footprint" "Package_SO:TSSOP-16_4.4x5mm_P0.65mm" (at 68.58 76.2 0) (hide yes) (show_name no) (do_not_autoplace no) (effects (font (size 1.27 1.27))))
  (property "Datasheet" "https://www.ti.com/lit/ds/symlink/ads1220.pdf" (at 68.58 76.2 0) (hide yes) (show_name no) (do_not_autoplace no) (effects (font (size 1.27 1.27))))
  (property "Description" "TI 24-bit, 2-kSPS, 4-channel delta-sigma ADC with SPI, PGA and IDACs, TSSOP-16" (at 68.58 76.2 0) (hide yes) (show_name no) (do_not_autoplace no) (effects (font (size 1.27 1.27))))
  (property "Product" "https://www.digikey.com/en/products/result?keywords=ADS1220IPWR" (at 68.58 76.2 0) (hide yes) (show_name no) (do_not_autoplace no) (effects (font (size 1.27 1.27))))
  (pin "2")
  (pin "1")
  (pin "16")
  (pin "15")
  (pin "14")
  (pin "6")
  (pin "7")
  (pin "10")
  (pin "11")
  (pin "9")
  (pin "12")
  (pin "13")
  (pin "8")
  (pin "5")
  (pin "4")
  (pin "3"))
 (symbol
  (lib_id "power:+3V3")
  (at 68.58 53.34 0)
  (unit 1)
  (body_style 1)
  (exclude_from_sim no)
  (in_bom no)
  (on_board no)
  (in_pos_files yes)
  (dnp no)
  (property "Reference" "#PWR125" (at 68.58 53.34 0) (hide yes) (show_name no) (do_not_autoplace no) (effects (font (size 1.27 1.27))))
  (property "Value" "+3V3_CH" (at 68.58 49.784 0) (show_name no) (do_not_autoplace no) (effects (font (size 1.27 1.27))))
  (property "Footprint" "" (at 68.58 53.34 0) (hide yes) (show_name no) (do_not_autoplace no) (effects (font (size 1.27 1.27))))
  (property "Datasheet" "" (at 68.58 53.34 0) (hide yes) (show_name no) (do_not_autoplace no) (effects (font (size 1.27 1.27))))
  (property "Description" "Power symbol creates a global label with name \\\"+3V3\\\"" (at 68.58 53.34 0) (hide yes) (show_name no) (do_not_autoplace no) (effects (font (size 1.27 1.27))))
  (pin "1"))
 (symbol
  (lib_id "Device:C")
  (at 111.76 67.31 0)
  (unit 1)
  (body_style 1)
  (exclude_from_sim no)
  (in_bom yes)
  (on_board yes)
  (in_pos_files yes)
  (dnp no)
  (property "Reference" "C34" (at 115.992 67.53 0) (show_name no) (do_not_autoplace no) (effects (font (size 1.27 1.27)) (justify left)))
  (property "Value" "100nF" (at 115.992 69.63 0) (show_name no) (do_not_autoplace no) (effects (font (size 1.27 1.27)) (justify left)))
  (property "Footprint" "Capacitor_SMD:C_0402_1005Metric" (at 111.76 67.31 0) (hide yes) (show_name no) (do_not_autoplace no) (effects (font (size 1.27 1.27))))
  (property "Datasheet" "https://www.digikey.com/en/products/result?keywords=CL05B104KB54PNC" (at 111.76 67.31 0) (hide yes) (show_name no) (do_not_autoplace no) (effects (font (size 1.27 1.27))))
  (property "Description" "Unpolarized capacitor" (at 111.76 67.31 0) (hide yes) (show_name no) (do_not_autoplace no) (effects (font (size 1.27 1.27))))
  (property "Product" "https://www.digikey.com/en/products/result?keywords=CL05B104KB54PNC" (at 111.76 67.31 0) (hide yes) (show_name no) (do_not_autoplace no) (effects (font (size 1.27 1.27))))
  (pin "1")
  (pin "2"))
 (symbol
  (lib_id "Device:C")
  (at 104.14 90.17 0)
  (unit 1)
  (body_style 1)
  (exclude_from_sim no)
  (in_bom yes)
  (on_board yes)
  (in_pos_files yes)
  (dnp no)
  (property "Reference" "C35" (at 108.372 89.12 0) (show_name no) (do_not_autoplace no) (effects (font (size 1.27 1.27)) (justify left)))
  (property "Value" "10nF" (at 108.372 91.22 0) (show_name no) (do_not_autoplace no) (effects (font (size 1.27 1.27)) (justify left)))
  (property "Footprint" "Capacitor_SMD:C_0402_1005Metric" (at 104.14 90.17 0) (hide yes) (show_name no) (do_not_autoplace no) (effects (font (size 1.27 1.27))))
  (property "Datasheet" "https://www.digikey.com/en/products/result?keywords=CL05B103KB5NNNC" (at 104.14 90.17 0) (hide yes) (show_name no) (do_not_autoplace no) (effects (font (size 1.27 1.27))))
  (property "Description" "Unpolarized capacitor" (at 104.14 90.17 0) (hide yes) (show_name no) (do_not_autoplace no) (effects (font (size 1.27 1.27))))
  (property "Product" "https://www.digikey.com/en/products/result?keywords=CL05B103KB5NNNC" (at 104.14 90.17 0) (hide yes) (show_name no) (do_not_autoplace no) (effects (font (size 1.27 1.27))))
  (pin "1")
  (pin "2"))
 (symbol
  (lib_id "Device:R_US")
  (at 36.83 83.82 90)
  (unit 1)
  (body_style 1)
  (exclude_from_sim no)
  (in_bom yes)
  (on_board yes)
  (in_pos_files yes)
  (dnp no)
  (property "Reference" "R41" (at 36.83 77.704 270) (show_name no) (do_not_autoplace no) (effects (font (size 1.27 1.27))))
  (property "Value" "10k" (at 36.83 79.804 270) (show_name no) (do_not_autoplace no) (effects (font (size 1.27 1.27))))
  (property "Footprint" "Resistor_SMD:R_0402_1005Metric" (at 36.83 83.82 0) (hide yes) (show_name no) (do_not_autoplace no) (effects (font (size 1.27 1.27))))
  (property "Datasheet" "https://www.digikey.com/en/products/result?keywords=RC0402FR-0710KL" (at 36.83 83.82 0) (hide yes) (show_name no) (do_not_autoplace no) (effects (font (size 1.27 1.27))))
  (property "Description" "Resistor, US symbol" (at 36.83 83.82 0) (hide yes) (show_name no) (do_not_autoplace no) (effects (font (size 1.27 1.27))))
  (property "Product" "https://www.digikey.com/en/products/result?keywords=RC0402FR-0710KL" (at 36.83 83.82 0) (hide yes) (show_name no) (do_not_autoplace no) (effects (font (size 1.27 1.27))))
  (pin "1")
  (pin "2"))
 (symbol
  (lib_id "power:+3V3")
  (at 38.1 60.96 0)
  (unit 1)
  (body_style 1)
  (exclude_from_sim no)
  (in_bom no)
  (on_board no)
  (in_pos_files yes)
  (dnp no)
  (property "Reference" "#PWR129" (at 38.1 60.96 0) (hide yes) (show_name no) (do_not_autoplace no) (effects (font (size 1.27 1.27))))
  (property "Value" "+3V3_CH" (at 35.7 59.86 0) (show_name no) (do_not_autoplace no) (effects (font (size 1.27 1.27)) (justify right)))
  (property "Footprint" "" (at 38.1 60.96 0) (hide yes) (show_name no) (do_not_autoplace no) (effects (font (size 1.27 1.27))))
  (property "Datasheet" "" (at 38.1 60.96 0) (hide yes) (show_name no) (do_not_autoplace no) (effects (font (size 1.27 1.27))))
  (property "Description" "Power symbol creates a global label with name \\\"+3V3\\\"" (at 38.1 60.96 0) (hide yes) (show_name no) (do_not_autoplace no) (effects (font (size 1.27 1.27))))
  (pin "1"))
 (symbol
  (lib_id "Device:R_US")
  (at 121.92 63.5 90)
  (unit 1)
  (body_style 1)
  (exclude_from_sim no)
  (in_bom yes)
  (on_board yes)
  (in_pos_files yes)
  (dnp no)
  (property "Reference" "R42" (at 121.92 57.384 270) (show_name no) (do_not_autoplace no) (effects (font (size 1.27 1.27))))
  (property "Value" "1k" (at 121.92 59.484 270) (show_name no) (do_not_autoplace no) (effects (font (size 1.27 1.27))))
  (property "Footprint" "Resistor_SMD:R_0402_1005Metric" (at 121.92 63.5 0) (hide yes) (show_name no) (do_not_autoplace no) (effects (font (size 1.27 1.27))))
  (property "Datasheet" "https://www.digikey.com/en/products/result?keywords=RC0402FR-071KL" (at 121.92 63.5 0) (hide yes) (show_name no) (do_not_autoplace no) (effects (font (size 1.27 1.27))))
  (property "Description" "Resistor, US symbol" (at 121.92 63.5 0) (hide yes) (show_name no) (do_not_autoplace no) (effects (font (size 1.27 1.27))))
  (property "Product" "https://www.digikey.com/en/products/result?keywords=RC0402FR-071KL" (at 121.92 63.5 0) (hide yes) (show_name no) (do_not_autoplace no) (effects (font (size 1.27 1.27))))
  (pin "1")
  (pin "2"))
 (symbol
  (lib_id "power:GND")
  (at 104.14 93.98 0)
  (unit 1)
  (body_style 1)
  (exclude_from_sim no)
  (in_bom no)
  (on_board no)
  (in_pos_files yes)
  (dnp no)
  (property "Reference" "#PWR132" (at 104.14 93.98 0) (hide yes) (show_name no) (do_not_autoplace no) (effects (font (size 1.27 1.27))))
  (property "Value" "GND" (at 104.14 93.98 0) (hide yes) (show_name no) (do_not_autoplace no) (effects (font (size 1.27 1.27))))
  (property "Footprint" "" (at 104.14 93.98 0) (hide yes) (show_name no) (do_not_autoplace no) (effects (font (size 1.27 1.27))))
  (property "Datasheet" "" (at 104.14 93.98 0) (hide yes) (show_name no) (do_not_autoplace no) (effects (font (size 1.27 1.27))))
  (property "Description" "Power symbol creates a global label with name \\\"GND\\\" , ground" (at 104.14 93.98 0) (hide yes) (show_name no) (do_not_autoplace no) (effects (font (size 1.27 1.27))))
  (pin "1"))
 (symbol
  (lib_id "Connector:TestPoint")
  (at 40.64 88.9 180)
  (unit 1)
  (body_style 1)
  (exclude_from_sim no)
  (in_bom no)
  (on_board yes)
  (in_pos_files yes)
  (dnp no)
  (property "Reference" "TP2" (at 43.602 91.152 0) (show_name no) (do_not_autoplace no) (effects (font (size 1.27 1.27)) (justify right)))
  (property "Value" "DRDY" (at 43.602 93.252 0) (show_name no) (do_not_autoplace no) (effects (font (size 1.27 1.27)) (justify right)))
  (property "Footprint" "TestPoint:TestPoint_Pad_D1.0mm" (at 40.64 88.9 0) (hide yes) (show_name no) (do_not_autoplace no) (effects (font (size 1.27 1.27))))
  (property "Datasheet" "" (at 40.64 88.9 0) (hide yes) (show_name no) (do_not_autoplace no) (effects (font (size 1.27 1.27))))
  (property "Description" "test point" (at 40.64 88.9 0) (hide yes) (show_name no) (do_not_autoplace no) (effects (font (size 1.27 1.27))))
  (pin "1"))
 (symbol
  (lib_id "power:GND")
  (at 127 109.22 0)
  (unit 1)
  (body_style 1)
  (exclude_from_sim no)
  (in_bom no)
  (on_board no)
  (in_pos_files yes)
  (dnp no)
  (property "Reference" "#PWR133" (at 127 109.22 0) (hide yes) (show_name no) (do_not_autoplace no) (effects (font (size 1.27 1.27))))
  (property "Value" "GND" (at 127 109.22 0) (hide yes) (show_name no) (do_not_autoplace no) (effects (font (size 1.27 1.27))))
  (property "Footprint" "" (at 127 109.22 0) (hide yes) (show_name no) (do_not_autoplace no) (effects (font (size 1.27 1.27))))
  (property "Datasheet" "" (at 127 109.22 0) (hide yes) (show_name no) (do_not_autoplace no) (effects (font (size 1.27 1.27))))
  (property "Description" "Power symbol creates a global label with name \\\"GND\\\" , ground" (at 127 109.22 0) (hide yes) (show_name no) (do_not_autoplace no) (effects (font (size 1.27 1.27))))
  (pin "1")))
